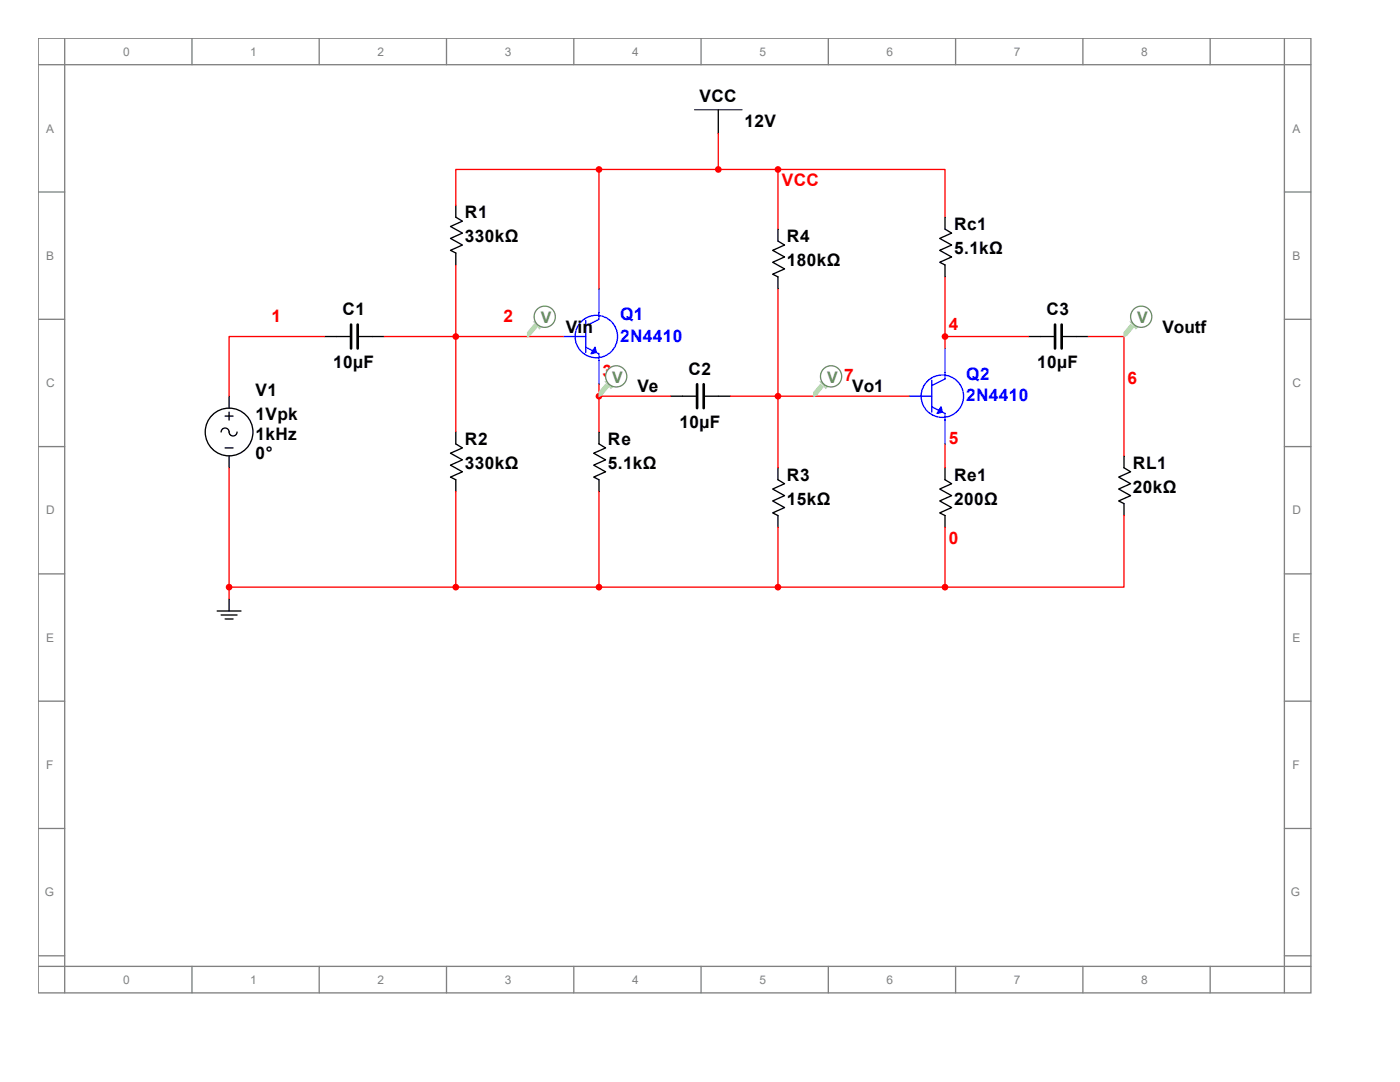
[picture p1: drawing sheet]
<svg xmlns="http://www.w3.org/2000/svg" width="279mm" height="216mm" viewBox="0 0 279 216" stroke-linecap="round" stroke-linejoin="round" font-family="sans-serif">
<g fill="none" stroke="#808080" stroke-width=".26">
<path d="M7.6 7.6h254v190.5h-254zM7.6 12.9h254M12.9 7.6v190.5M38.3 7.6v5.3M63.7 7.6v5.3M89.1 7.6v5.3M114.5 7.6v5.3M139.9 7.6v5.3M165.3 7.6v5.3M190.7 7.6v5.3M216.1 7.6v5.3M241.5 7.6v5.3"/>
<path d="M256.3 7.6v190.5M7.6 38.3h5.3M256.3 38.3h5.3M7.6 63.7h5.3M256.3 63.7h5.3M7.6 89.1h5.3M256.3 89.1h5.3M7.6 114.5h5.3M256.3 114.5h5.3M7.6 139.9h5.3M256.3 139.9h5.3M7.6 165.3h5.3"/>
<path d="M256.3 165.3h5.3M7.6 190.7h5.3M7.6 192.8h254M38.3 192.8v5.3M63.7 192.8v5.3M89.1 192.8v5.3M114.5 192.8v5.3M139.9 192.8v5.3M165.3 192.8v5.3M190.7 192.8v5.3M216.1 192.8v5.3M241.5 192.8v5.3"/>
<path d="M256.3 190.7h5.3"/>
</g>
<path d="M70.1 64.8v4.7M71.4 64.8v4.7" fill="none" stroke="#000" stroke-width=".53"/>
<path d="M64.8 67.2h5M71.6 67.2h5.1" fill="none" stroke="#000" stroke-width=".26"/>
<g fill="none" stroke="#00f" stroke-width=".26">
<path d="M114.8 67.2h2.1M116.9 64v6.3M116.9 69.3l2.6 1.3v1.3M119.5 62.4v1.3l-2.6 1.3"/>
<circle cx="119" cy="67.2" r="4.2"/>
</g>
<path d="M118.7 69.3l.3 1-1 .3z" fill="#00f" stroke="#00f" stroke-width=".26"/>
<path d="M119.5 57.6v4.8" fill="none" stroke="#00f" stroke-width=".26"/>
<path d="M112.4 67.2h2.4" fill="none" stroke="#00f" stroke-width=".26"/>
<g fill="none" stroke="#00f" stroke-width=".26">
<path d="M119.5 71.9v4.8M183.8 79.1h2.1M185.9 75.9v6.3M188.6 74.3v1.3l-2.7 1.3M185.9 81.2l2.7 1.3v1.3"/>
<circle cx="188.1" cy="79.1" r="4.2"/>
</g>
<g fill="none" stroke="#000" stroke-width=".26">
<path d="M143.4 21.9v4.8M91 41v2.3l1.3 .8-2.4 1.1 2.4 1.3-2.4 1.1 2.4 1.3-2.4 1.1 1.1 .5v2.4M155.3 45.7v2.4l1.3 .8-2.4 1.1 2.4 1.3-2.4 1 2.4 1.4-2.4 1 1.1 .5v2.4M188.6 43.3v2.4l1.3 .8-2.4 1.1 2.4 1.3-2.4 1.1 2.4 1.3-2.4 1 1.1 .6v2.3M45.7 79.1v2.3M133.8 79.1h5.1M140.7 79.1h5M44.9 83h1.6M44.9 89.4h1.6M45.7 82.2v1.6M45.7 91v2.3M47.3 86.2a.79 .79 0 0 1-.8 .8 .79 .79 0 0 1-.8-.8 .79 .79 0 0 0-.8-.8 .79 .79 0 0 0-.8 .8"/>
<path d="M91 86.2v2.4l1.3 .8-2.4 1 2.4 1.4-2.4 1 2.4 1.3-2.4 1.1 1.1 .5v2.4M119.5 86.2v2.4l1.4 .8-2.4 1 2.4 1.4-2.4 1 2.4 1.3-2.4 1.1 1 .5v2.4M155.3 93.3v2.4l1.3 .8-2.4 1.1 2.4 1.3-2.4 1.1 2.4 1.3-2.4 1 1.1 .6v2.4M188.6 93.3v2.4l1.3 .8-2.4 1.1 2.4 1.3-2.4 1.1 2.4 1.3-2.4 1 1.1 .6v2.4M45.7 119.5v2.4M43.3 121.9h4.8M44.1 122.7h3.2M44.9 123.5h1.6"/>
<circle cx="45.7" cy="86.2" r="4.8"/>
</g>
<g fill="#f00" stroke="#f00" stroke-width=".26">
<circle cx="91" cy="67.2" r=".53"/>
<circle cx="119.5" cy="79.1" r=".53"/>
<circle cx="45.7" cy="117.2" r=".53"/>
<circle cx="119.5" cy="33.8" r=".53"/>
<circle cx="119.5" cy="117.2" r=".53"/>
<circle cx="91" cy="117.2" r=".53"/>
<circle cx="143.4" cy="33.8" r=".53"/>
<circle cx="155.3" cy="79.1" r=".53"/>
</g>
<g fill="none" stroke="#f00" stroke-width=".26">
<path d="M119.5 33.8h-28.5v7.2M119.5 33.8v23.8M143.4 26.7v7.1h-23.9M91 52.9v33.3M155.3 57.6v35.7M64.8 67.2h-19.1v11.9M76.7 67.2h35.7M119.5 76.7v9.5M119.5 79.1h14.3M145.7 79.1h9.6M45.7 93.3v26.2M91 98.1v19.1"/>
<path d="M119.5 98.1v19.1h-73.8"/>
</g>
<path d="M138.6 21.9h9.5" fill="none" stroke="#000" stroke-width=".2"/>
<path d="M139.1 76.7v4.7M140.4 76.7v4.7" fill="none" stroke="#000" stroke-width=".53"/>
<path d="M187.8 81.2l.3 1-1.1 .3z" fill="#00f" stroke="#00f" stroke-width=".26"/>
<path d="M188.6 69.5v4.8" fill="none" stroke="#00f" stroke-width=".26"/>
<path d="M181.5 79.1h2.3" fill="none" stroke="#00f" stroke-width=".26"/>
<path d="M188.6 83.8v4.8" fill="none" stroke="#00f" stroke-width=".26"/>
<path d="M143.4 33.8h11.9M155.3 33.8h33.3v9.5M155.3 33.8v11.9M188.6 55.2v14.3M155.3 79.1h26.2M188.6 67.2h16.7M217.2 67.2h7.1v23.8M188.6 88.6v4.7M119.5 117.2h69.1M155.3 105.3v11.9M188.6 105.3v11.9M224.3 102.9v14.3h-35.7" fill="none" stroke="#f00" stroke-width=".26"/>
<g fill="#f00" stroke="#f00" stroke-width=".26">
<circle cx="155.3" cy="117.2" r=".53"/>
<circle cx="155.3" cy="33.8" r=".53"/>
<circle cx="188.6" cy="67.2" r=".53"/>
<circle cx="188.6" cy="117.2" r=".53"/>
</g>
<path d="M210.6 64.8v4.7M211.9 64.8v4.7" fill="none" stroke="#000" stroke-width=".53"/>
<path d="M205.3 67.2h5M212.1 67.2h5.1M224.3 91v2.3l1.3 .8-2.3 1.1 2.3 1.3-2.3 1.1 2.3 1.3-2.3 1.1 1 .5v2.4" fill="none" stroke="#000" stroke-width=".26"/>
<path d="M106.6 64.8l.5 .5-1.3 1.6-.5 .3v-.8z" fill-rule="evenodd" fill="#b3daac"/>
<path d="M106.6 64.8l.5 .5-1.3 1.6-.5 .3v-.8z" fill="none" stroke="#b3daac" stroke-width=".25"/>
<path d="M106.6 64.3h.2l1.1 1-.2 .3z" fill-rule="evenodd" fill="#b3daac"/>
<path d="M106.6 64.3h.2l1.1 1-.2 .3z" fill="none" stroke="#b3daac" stroke-width=".25"/>
<circle cx="108.7" cy="63.2" r="2.12" fill="#fff"/>
<circle cx="108.7" cy="63.2" r="2.12" fill="none" stroke="#698f63" stroke-width=".25"/>
<path d="M163.7 76.7l.6 .5-1.4 1.6-.5 .3v-.8z" fill-rule="evenodd" fill="#b3daac"/>
<path d="M163.7 76.7l.6 .5-1.4 1.6-.5 .3v-.8z" fill="none" stroke="#b3daac" stroke-width=".25"/>
<path d="M163.7 76.2h.3l1.1 1-.3 .3z" fill-rule="evenodd" fill="#b3daac"/>
<path d="M163.7 76.2h.3l1.1 1-.3 .3z" fill="none" stroke="#b3daac" stroke-width=".25"/>
<circle cx="165.9" cy="75.1" r="2.12" fill="#fff"/>
<circle cx="165.9" cy="75.1" r="2.12" fill="none" stroke="#698f63" stroke-width=".25"/>
<path d="M225.6 64.8l.6 .5-1.3 1.6-.6 .3v-.8z" fill-rule="evenodd" fill="#b3daac"/>
<path d="M225.6 64.8l.6 .5-1.3 1.6-.6 .3v-.8z" fill="none" stroke="#b3daac" stroke-width=".25"/>
<path d="M225.6 64.3h.3l1.1 1-.3 .3z" fill-rule="evenodd" fill="#b3daac"/>
<path d="M225.6 64.3h.3l1.1 1-.3 .3z" fill="none" stroke="#b3daac" stroke-width=".25"/>
<circle cx="227.8" cy="63.2" r="2.12" fill="#fff"/>
<circle cx="227.8" cy="63.2" r="2.12" fill="none" stroke="#698f63" stroke-width=".25"/>
<path d="M120.9 76.7l.5 .5-1.3 1.6-.6 .3v-.8z" fill-rule="evenodd" fill="#b3daac"/>
<path d="M120.9 76.7l.5 .5-1.3 1.6-.6 .3v-.8z" fill="none" stroke="#b3daac" stroke-width=".25"/>
<path d="M120.9 76.2h.3l1 1-.3 .3z" fill-rule="evenodd" fill="#b3daac"/>
<path d="M120.9 76.2h.3l1 1-.3 .3z" fill="none" stroke="#b3daac" stroke-width=".25"/>
<circle cx="123" cy="75.1" r="2.11" fill="#fff"/>
<circle cx="123" cy="75.1" r="2.11" fill="none" stroke="#698f63" stroke-width=".25"/>
<g font-size="3.4">
<text x="139.6" y="20.3">VCC</text>
<text x="148.6" y="25.3">12V</text>
<text x="92.8" y="43.6">R1</text>
<text x="190.4" y="45.9">Rc1</text>
<text x="92.8" y="48.3">330kΩ</text>
<text x="157.1" y="48.3">R4</text>
<text x="157.1" y="53.1">180kΩ</text>
<text x="190.4" y="50.7">5.1kΩ</text>
<text x="68.4" y="62.9">C1</text>
<text x="208.8" y="62.9">C3</text>
<text x="112.9" y="66.4">Vin</text>
<text x="232" y="66.4">Voutf</text>
<text x="66.5" y="73.4">10µF</text>
<text x="137.4" y="74.8">C2</text>
<text x="207" y="73.4">10µF</text>
<text x="51" y="79">V1</text>
<text x="51" y="83.8">1Vpk</text>
<text x="127.2" y="78.3">Ve</text>
<text x="170.1" y="78.3">Vo1</text>
<text x="51" y="87.7">1kHz</text>
<text x="92.8" y="88.8">R2</text>
<text x="121.3" y="88.8">Re</text>
<text x="135.6" y="85.3">10µF</text>
<text x="51" y="91.7">0°</text>
<text x="92.8" y="93.6">330kΩ</text>
<text x="121.3" y="93.6">5.1kΩ</text>
<text x="157.1" y="95.9">R3</text>
<text x="190.4" y="95.9">Re1</text>
<text x="226.1" y="93.6">RL1</text>
<text x="157.1" y="100.7">15kΩ</text>
<text x="190.4" y="100.7">200Ω</text>
<text x="226.1" y="98.3">20kΩ</text>
</g>
<g font-size="3.4" fill="#f00">
<text x="156" y="37.2">VCC</text>
<text x="54.2" y="64.2">1</text>
<text x="100.5" y="64.2">2</text>
<text x="189.4" y="65.8">4</text>
<text x="120.3" y="75.3">3</text>
<text x="225" y="76.6">6</text>
<text x="189.4" y="88.5">5</text>
<text x="189.4" y="108.6">0</text>
</g>
<g font-size="3.4" fill="#00f">
<text x="123.7" y="63.9">Q1</text>
<text x="123.7" y="68.2">2N4410</text>
<text x="192.8" y="75.8">Q2</text>
<text x="192.8" y="80.1">2N4410</text>
</g>
<g font-size="3.2" fill="#698f63">
<text x="107.9" y="64.5">V</text>
<text x="226.9" y="64.5">V</text>
<text x="122.2" y="76.4">V</text>
<text x="165.1" y="76.4">V 7</text>
</g>
<g font-size="2.4" fill="#808080">
<text x="24.6" y="11.1">0</text>
<text x="50" y="11.1">1</text>
<text x="75.4" y="11.1">2</text>
<text x="100.8" y="11.1">3</text>
<text x="126.2" y="11.1">4</text>
<text x="151.6" y="11.1">5</text>
<text x="177" y="11.1">6</text>
<text x="202.4" y="11.1">7</text>
<text x="227.8" y="11.1">8</text>
<text x="9.2" y="26.5">A</text>
<text x="257.9" y="26.5">A</text>
<text x="9.2" y="51.9">B</text>
<text x="257.9" y="51.9">B</text>
<text x="9.2" y="77.3">C</text>
<text x="257.9" y="77.3">C</text>
<text x="9.2" y="102.7">D</text>
<text x="257.9" y="102.7">D</text>
<text x="9.2" y="128.1">E</text>
<text x="257.9" y="128.1">E</text>
<text x="9.2" y="153.5">F</text>
<text x="257.9" y="153.5">F</text>
<text x="8.9" y="178.9">G</text>
<text x="257.6" y="178.9">G</text>
<text x="24.6" y="196.3">0</text>
<text x="50" y="196.3">1</text>
<text x="75.4" y="196.3">2</text>
<text x="100.8" y="196.3">3</text>
<text x="126.2" y="196.3">4</text>
<text x="151.6" y="196.3">5</text>
<text x="177" y="196.3">6</text>
<text x="202.4" y="196.3">7</text>
<text x="227.8" y="196.3">8</text>
</g>
</svg>
